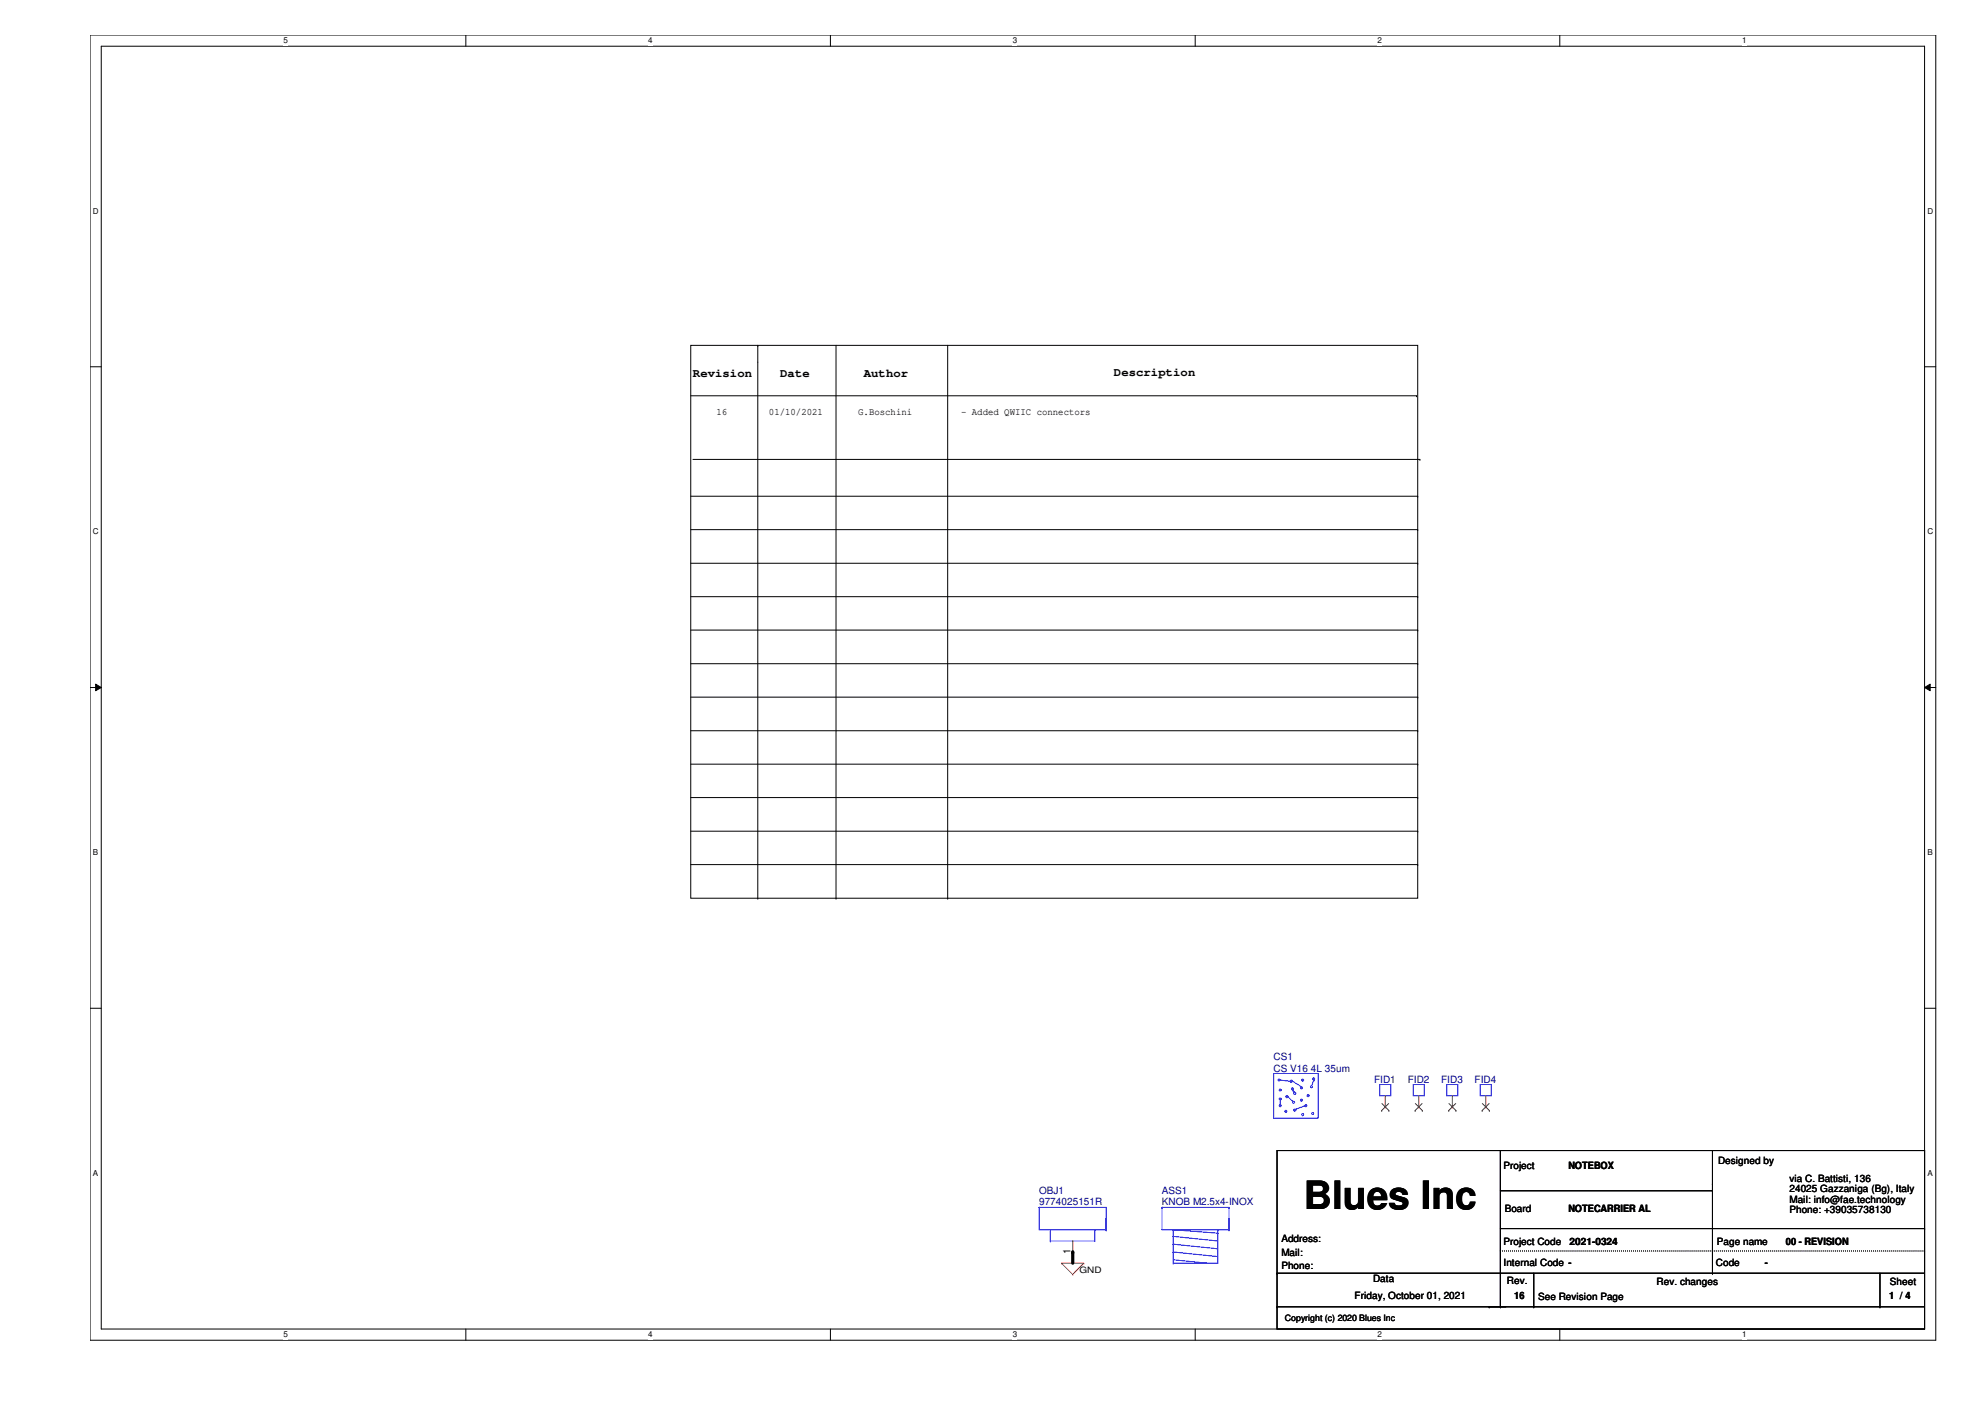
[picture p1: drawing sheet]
<svg xmlns="http://www.w3.org/2000/svg" width="420mm" height="297mm" viewBox="0 0 420 297" stroke-linecap="round" stroke-linejoin="round" font-family="sans-serif">
<path d="M19.1 7.4h390.4v276.1h-390.4zM21.4 9.8h385.8v271.4h-385.8z" fill="none" stroke="#000" stroke-width=".21"/>
<g fill="#fff">
<path d="M60 7.7h.9v1.9h-.9z"/>
<path d="M60 281.4h.9v1.9h-.9z"/>
</g>
<path d="M98.6 7.4v2.4M98.6 281.2v2.3" fill="none" stroke="#000" stroke-width=".21"/>
<g fill="#fff">
<path d="M137.1 7.7h.9v1.9h-.9z"/>
<path d="M137.1 281.4h.9v1.9h-.9z"/>
</g>
<path d="M175.7 7.4v2.4M175.7 281.2v2.3" fill="none" stroke="#000" stroke-width=".21"/>
<g fill="#fff">
<path d="M214.2 7.7h1v1.9h-1z"/>
<path d="M214.2 281.4h1v1.9h-1z"/>
</g>
<path d="M252.9 7.4v2.4M252.9 281.2v2.3" fill="none" stroke="#000" stroke-width=".21"/>
<g fill="#fff">
<path d="M291.4 7.7h1v1.9h-1z"/>
<path d="M291.4 281.4h1v1.9h-1z"/>
</g>
<path d="M330 7.4v2.4M330 281.2v2.3" fill="none" stroke="#000" stroke-width=".21"/>
<g fill="#fff">
<path d="M368.6 7.7h.9v1.9h-.9z"/>
<path d="M368.6 281.4h.9v1.9h-.9z"/>
<path d="M19.6 43.7h1.3v1.9h-1.3z"/>
<path d="M407.8 43.7h1.2v1.9h-1.2z"/>
<path d="M19.6 111.5h1.3v1.9h-1.3z"/>
<path d="M407.8 111.5h1.2v1.9h-1.2z"/>
</g>
<path d="M19.1 77.6h2.3M407.2 77.6h2.3" fill="none" stroke="#000" stroke-width=".21"/>
<g fill="#fff">
<path d="M19.6 179.4h1.2v1.9h-1.2z"/>
<path d="M407.8 179.4h1.1v1.9h-1.1z"/>
</g>
<path d="M19.1 145.5h2.3M20.2 144.7l1.2 .8-1.2 .6zM407.2 145.5l1.1-.8v1.4zM407.2 145.5h2.3" fill="none" stroke="#000" stroke-width=".21"/>
<path d="M20.2 144.7l1.2 .8-1.2 .6zM407.2 145.5l1.1-.8v1.4z" fill="#000"/>
<g fill="#fff">
<path d="M19.6 247.2h1.2v1.9h-1.2z"/>
<path d="M407.8 247.2h1.1v1.9h-1.1z"/>
</g>
<g fill="none" stroke="#000" stroke-width=".21">
<path d="M146.1 73.1h153.8v116.9h-153.8zM160.3 73.1h.1M160.3 73.1v116.9M176.9 73.1v116.9M200.5 73.1v116.9M146.1 83.7h153.6M146.6 97.2h153.8M299.7 83.7h.1M300.4 97.2h.1M146.1 119.2h153.8M146.1 105h153.8M146.1 112.1h153.8"/>
<path d="M299.9 119.2h.1M299.9 105h.1M299.9 112.1h.1M146.1 133.3h153.8M146.1 126.2h153.8M299.9 133.3h.1M299.9 126.2h.1M146.1 140.4h153.8M146.1 147.5h153.8M146.1 154.6h153.8M299.9 140.4h.1M299.9 147.5h.1"/>
<path d="M299.9 154.6h.1M146.1 161.7h153.8M146.1 168.7h153.8M146.1 175.9h153.8M299.9 161.7h.1M299.9 168.7h.1M299.9 175.9h.1M146.1 182.9h153.8M160.3 190h.1M176.9 190h.1M200.5 190h.1M299.9 182.9h.1"/>
<path d="M19.1 213.3h2.3M407.2 213.3h2.3M270.2 243.4h137v37.8h-137zM317.4 243.4v33.1M317.4 259.9h89.8M317.4 251.9h44.9M362.3 250.5h.1M362.3 251.9h.1M362.3 243.4v26M407.2 259.9h.1M270.2 276.5h.1M270.2 269.4h.1"/>
<path d="M270.2 276.5h137M270.2 269.4h137M315 276.5h.1M317.4 276.5h.1M324.5 276.5h.1M324.5 269.4v7.1M362.3 269.4h.1M397.7 276.5h.1M397.7 269.4v7.1"/>
</g>
<g fill="none" stroke="#f00" stroke-width=".21">
<path d="M293.1 234.2h.1M293.1 231.8v2.4M300.1 234.2h.1M300.1 231.8v2.4M307.3 234.2h.1M307.3 231.8v2.4M314.3 234.2h.1M314.3 231.8v2.4M224.6 267.2h.1M224.6 267.2h4.7M224.6 267.2l2.3 2.4M226.9 269.6h.1"/>
<path d="M226.9 264.9h.1M226.9 262.6v2.3M229.3 267.2h.1M229.3 267.2l-2.4 2.4"/>
</g>
<path d="M317.4 264.7h89.8M407.2 264.7h.1" fill="none" stroke="#000" stroke-width=".21" stroke-dasharray="0 .4"/>
<g fill="none" stroke="#00f" stroke-width=".21">
<path d="M269.5 227.1h9.4v9.5h-9.4zM270.4 228.4h.3v.3h-.3zM270.7 230.5h.3v.3h-.3zM270.7 232.3h.3v.4h-.3zM270.7 233.8h.3v.3h-.3zM270.8 233.7h.1M270.8 228.5l2.2 .3M270.8 232.8v.9M271.9 235h.3v.3h-.3zM272.1 231.9h.3v.3h-.3zM272.5 232.1l1 .9M273 228.8h.1"/>
<path d="M273.1 228.6h.3v.3h-.3zM273.3 230.2h.3v.3h-.3zM273.5 230.6h.1M273.5 233h.1M273.5 228.8l1.9 1.2M273.5 230.6l.4 .5M273.5 233.1h.3v.3h-.3zM273.7 231.2h.4v.3h-.4zM273.7 234.7h.4v.3h-.4zM274.2 234.7h.1M275.2 232.6h.3v.3h-.3zM275.2 230h.3v.3h-.3z"/>
<path d="M275.4 230h.1M275.4 228.4h.3v.3h-.3zM275.4 235.6h.3v.4h-.3zM276.1 233.9l-1.9 .8M276.1 233.8h.3v.3h-.3zM276.6 231.7h.3v.3h-.3zM277.3 229.8h.3v.2h-.3zM277.6 235.4h.2v.3h-.2zM277.8 228.1h.3v.3h-.3zM278 228.5h.1M278 228.5l-.5 1.2M291.9 229.4h2.4v2.4h-2.4z"/>
<path d="M299 229.4h2.3v2.4h-2.3zM306.1 229.4h2.3v2.4h-2.3zM313.1 229.4h2.4v2.4h-2.4zM219.8 255.4h.1M219.8 255.4h14.2M219.8 255.4v4.8h14.2M234 255.4h.1M234 257.8h.1M234 255.4v4.8M245.8 255.4h.1M245.8 255.4h14.2M245.8 255.4v4.8h14.2"/>
<path d="M260 255.4h.1M260 257.8h.1M260 255.4v4.8M222.2 260.2h.1M222.2 262.6h.1M222.2 260.2v2.4M231.6 260.2h.1M231.6 260.2v2.4h-9.4M234 260.2h.1M248.2 260.2h.1M248.2 267.2h.1M248.2 261.6h.1"/>
<path d="M248.2 263.2h.1M248.2 264.9h.1M248.2 266.5h.1M248.2 260.2v7M248.2 260.2l9.4 .7M248.2 261.6l9.4 1M248.2 263.2l9.4 1M248.2 264.9l9.4 1M248.2 266.5l7.3 .7M257.6 260.2h.1M257.6 260.9h.1M257.6 260.2v7h-9.4"/>
<path d="M260 260.2h.1"/>
</g>
<g fill="none" stroke="#804000" stroke-width=".21">
<path d="M292.3 234.9h.1M292.4 233.5l1.4 1.4M293.8 233.5l-1.5 1.4M293.8 234.9h.1M299.4 234.9h.1M299.4 233.5l1.5 1.4M300.9 233.5l-1.5 1.4M300.9 234.9h.1M306.5 234.9h.1M306.5 233.5l1.5 1.4M308 233.5l-1.5 1.4M308 234.9h.1"/>
<path d="M313.6 234.9h.1M313.6 233.5l1.5 1.4M315 233.5l-1.4 1.4M315.1 234.9h.1"/>
</g>
<path d="M226.9 264.9v2.3" fill="none" stroke="#000" stroke-width=".68"/>
<circle cx="226.9" cy="264.9" r=".34" fill="#000"/>
<text font-size="8.3" x="275.8" y="255.7">Blues Inc</text>
<g font-size="2.6">
<text x="146.6" y="79.7">Revision</text>
<text x="165.1" y="79.7">Date</text>
<text x="182.8" y="79.7">Author</text>
<text x="235.7" y="79.5">Description</text>
</g>
<g font-size="2.1">
<text x="151.6" y="87.7">16</text>
<text x="162.7" y="87.7">01/10/2021</text>
<text x="181.6" y="87.7">G.Boschini</text>
<text x="203.3" y="87.7">- Added QWIIC connectors</text>
<text x="318.1" y="247.2">Project</text>
<text x="331.8" y="247.3">NOTEBOX</text>
<text x="363.5" y="246.3">Designed by</text>
<text x="378.6" y="250.1">via C. Battisti, 136</text>
<text x="318.3" y="256.5">Board</text>
<text x="331.8" y="256.5">NOTECARRIER AL</text>
<text x="378.6" y="252.3">24025 Gazzaniga (Bg), Italy</text>
<text x="378.6" y="254.5">Mail: info@fae.technology</text>
<text x="378.6" y="256.7">Phone: +39035738130</text>
<text x="271.1" y="262.8">Address:</text>
<text x="318.1" y="263.3">Project Code</text>
<text x="332.1" y="263.4">2021-0324</text>
<text x="363.2" y="263.3">Page name</text>
<text x="377.8" y="263.4">00 - REVISION</text>
<text x="226.4" y="265.4" transform="rotate(-90 226.4 265.4)">1</text>
<text x="271.1" y="265.7">Mail:</text>
<text x="271.1" y="268.5">Phone:</text>
<text x="318.1" y="267.8">Internal Code ---</text>
<text x="318.1" y="267.8">Internal Code</text>
<text x="363" y="267.8">Code</text>
<text x="373.4" y="267.8">-</text>
<text x="286.6" y="274.9">Friday, October 01, 2021</text>
<text x="290.5" y="271.3">Data</text>
<text x="318.8" y="271.6">Rev.</text>
<text x="320.3" y="274.9">16</text>
<text x="325.4" y="275.1">See Revision Page</text>
<text x="350.5" y="271.8">Rev. changes</text>
<text x="399.7" y="274.9">1 /// 4</text>
<text x="399.7" y="274.9">1</text>
<text x="399.8" y="271.8">Sheet</text>
<text x="403.1" y="274.9">4</text>
</g>
<g font-size="2.1" fill="#000080">
<text x="269.5" y="224.3">CS1</text>
<text x="269.5" y="226.7">CS V16 4L 35um</text>
<text x="290.7" y="229.1">FID1</text>
<text x="297.8" y="229.1">FID2</text>
<text x="304.9" y="229.1">FID3</text>
<text x="312" y="229.1">FID4</text>
<text x="219.8" y="252.7">OBJ1</text>
<text x="219.8" y="255">9774025151R</text>
<text x="245.8" y="252.7">ASS1</text>
<text x="245.8" y="255">KNOB M2.5x4-INOX</text>
</g>
<g font-size="1.9">
<text x="228.3" y="269.4">GND</text>
<text x="271.8" y="279.6">Copyright (c) 2020 Blues Inc</text>
</g>
<g font-size="1.7">
<text x="60" y="9.2">5</text>
<text x="137.1" y="9.2">4</text>
<text x="214.2" y="9.2">3</text>
<text x="291.4" y="9.2">2</text>
<text x="368.6" y="9.2">1</text>
<text x="19.6" y="45.2">D</text>
<text x="407.8" y="45.2">D</text>
<text x="19.6" y="113">C</text>
<text x="407.8" y="113">C</text>
<text x="19.6" y="180.9">B</text>
<text x="407.8" y="180.9">B</text>
<text x="19.6" y="248.8">A</text>
<text x="407.8" y="248.8">A</text>
<text x="60" y="283">5</text>
<text x="137.1" y="283">4</text>
<text x="214.2" y="283">3</text>
<text x="291.4" y="283">2</text>
<text x="368.6" y="283">1</text>
</g>
</svg>
